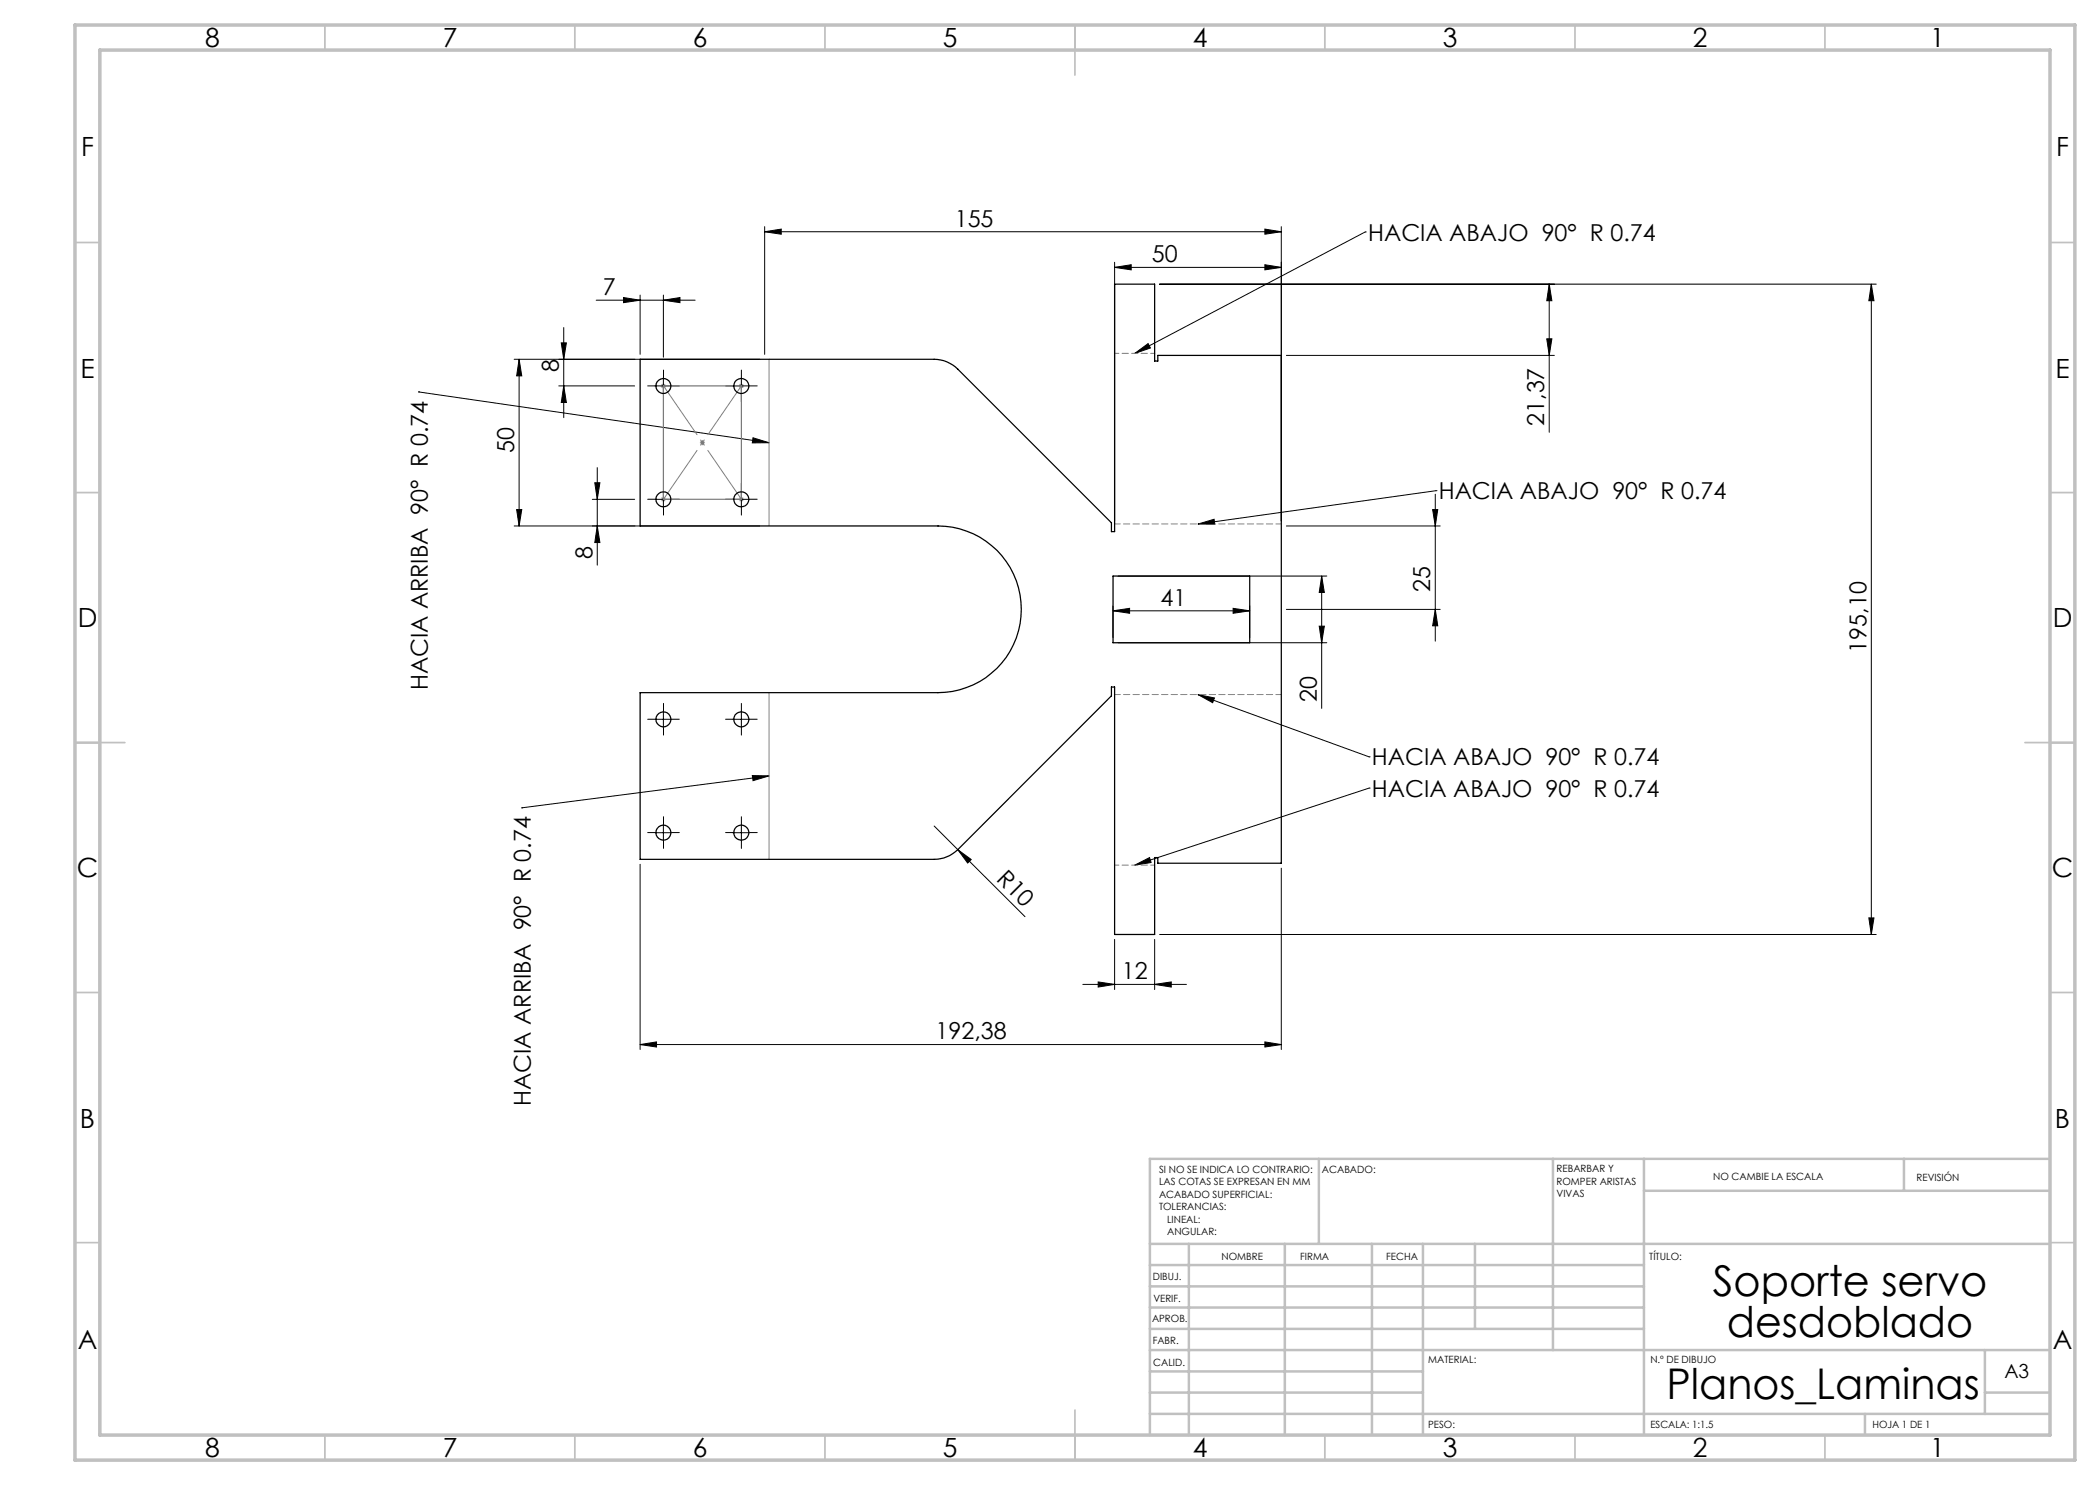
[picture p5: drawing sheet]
<svg xmlns="http://www.w3.org/2000/svg" width="420mm" height="297mm" viewBox="0 0 420 297" stroke-linecap="round" stroke-linejoin="round" font-family="sans-serif">
<g fill="none" stroke="#000" stroke-width=".2">
<path d="M124.7 59.5l3.3 .5-3.3 .5zM128 59v11.9M132.7 59v12.4M152.9 46.4l3.3-.6v1zM152.9 45.3v25.6M152.9 46.4h103.4M222.9 53.5l3.3-.6v1.1zM222.9 52.5v51.7M222.9 53.5h33.4M231.9 56.8h143.3M253 52.9l3.3 .6-3.3 .5zM253 45.8l3.3 .6-3.3 .4z"/>
<path d="M256.3 45.3v58.9M273 46.4h.1M273 46.4l-46.1 24.3M309.8 56.8v29.7M309.8 56.8l.6 3.3h-1zM374.3 56.8v130.1M374.3 56.8l.5 3.3h-1zM83.7 78.4h.1M83.7 78.4l70.1 10.1M102.8 71.9h49.1M103.8 71.9l.6 3.3h-1.1zM103.8 71.9v33.3"/>
<path d="M111.8 77.2h15.1M112.3 68.6h1l-.6 3.3zM112.7 65.5v18M112.7 77.2l.6 3.3h-1zM119.2 60h19.8M131 77.2h3.3M132.7 75.5v3.4M132.7 60l3.3-.5v1zM146.6 77.2h3.3M148.3 75.5v3.4M226.9 70.7l2.7-2 .5 .9zM257.3 71.1h53.6"/>
<path d="M309.4 67.8h1l-.6 3.3zM118.5 99.9h8.4M119 96.6h1l-.5 3.3zM119.5 93.5v19.5M131 99.9h3.3M132.7 98.2v3.3M146.6 99.9h3.3M148.3 98.2v3.3M150.6 87.6l3.2 .9-3.3 .1zM287.1 98.8v29.4M287.2 98.1h.1M287.2 98.1l-47.6 6.7"/>
<path d="M102.8 105.2h49.1M103.3 101.9h1.1l-.6 3.3zM119.5 105.2l.5 3.3h-1zM223.6 115.2h41.8M239.6 104.8l3.2-.9 .2 .9zM257.3 105.2h30.7M264.3 115.2v26.5M264.3 115.2l.6 3.3h-1.1zM286.5 101.9h1l-.4 3.3zM222.6 122.2l3.3-.5v1zM222.6 121.2v6.3M222.6 122.2h27.3"/>
<path d="M223.6 128.5h41.8M239.6 138.9l3.3 .7-.4 .9zM239.6 138.9l34.2 12.5M246.6 121.7l3.3 .5-3.3 .5zM249.9 121.2v6.3M257.3 121.9h30.7M263.8 125.2h1.1l-.6 3.3zM287.1 121.9l.4 3.3h-1zM131 143.9h3.3M132.7 142.2v3.3M146.6 143.9h3.3M148.3 142.2v3.3"/>
<path d="M150.5 155.1l3.3 .1-3.2 .9zM153.8 155.2l-49.4 6.4M273.8 157.6h.1M273.8 151.4h.1M273.8 157.6l-46.9 15.4M104.4 161.6h.1M128 172.9v37M131 166.5h3.3M132.7 164.8v3.4M146.6 166.5h3.3M148.3 164.8v3.4M186.8 165.2l18.2 18.1"/>
<path d="M191.6 169.9l2.6 2-.7 .7zM226.9 173l3-1.5 .3 1zM256.3 173.6v36.3M216.6 196.9h20.7M219.6 196.4l3.3 .5-3.3 .5zM222.9 187.9v10M230.9 196.9l3.3-.5v1zM230.9 187.9v10M231.9 186.9h143.3M373.8 183.6h1l-.5 3.3zM128 208.9l3.3-.5v1zM128 208.9h128.3"/>
<path d="M253 208.4l3.3 .5-3.3 .5z"/>
</g>
<g fill="none" stroke="#808080" stroke-width=".2">
<path d="M132.2 77.2h1M132.3 76.8l.7 .7M132.7 76.7v1M133 76.8l-.7 .7M147.7 77.2h1.1M147.9 76.8l.7 .7M148.3 76.7v1M148.6 76.8l-.7 .7M153.8 71.9v33.3M132.2 99.9h1M132.3 99.5l.7 .7M132.7 99.4v1"/>
<path d="M133 99.5l-.7 .7M140 88.5h1M140.1 88.2l.7 .7M140.5 88v1M140.8 88.2l-.7 .7M147.7 99.9h1.1M147.9 99.5l.7 .7M148.3 99.4v1M148.6 99.5l-.7 .7M153.8 138.5v33.4"/>
</g>
<g fill="none" stroke="#000" stroke-width=".2" stroke-dasharray="15.2 1.3 1.3 1.3">
<path d="M131 77.2h-1.5M132.7 75.5v-1.5M132.7 78.8v1.5M134.4 77.2h1.5M146.6 77.2h-1.5M148.3 75.5v-1.5M148.3 78.8v1.5M149.9 77.2h1.5M131 99.8h-1.5M132.7 98.2v-1.5M134.4 99.8h1.5M146.6 99.8h-1.5"/>
<path d="M148.3 98.2v-1.5M149.9 99.8h1.5M132.7 101.5v1.5M148.3 101.5v1.5M131 143.8h-1.5M132.7 142.2v-1.5M132.7 145.5v1.5M134.4 143.8h1.5M146.6 143.8h-1.5M148.3 142.2v-1.5M148.3 145.5v1.5M149.9 143.8h1.5"/>
<path d="M131 166.5h-1.5M132.7 164.8v-1.5M132.7 168.2v1.5M134.4 166.5h1.5M146.6 166.5h-1.5M148.3 164.8v-1.5M148.3 168.2v1.5M149.9 166.5h1.5"/>
</g>
<path d="M132.7 77.2l15.6 22.6M148.3 77.2l-15.6 22.6" fill="none" stroke="#808080" stroke-width=".2" stroke-dasharray="15.2 1.3 1.3 1.3" stroke-dashoffset="3.4"/>
<path d="M256.3 104.8h-33.3M223 138.9h33.3" fill="none" stroke="#808080" stroke-width=".2" stroke-dasharray="1.3 .6" stroke-dashoffset=".2"/>
<path d="M231 70.7h-8M223 173h8" fill="none" stroke="#808080" stroke-width=".2" stroke-dasharray="1.3 .6" stroke-dashoffset=".4"/>
<path d="M132.7 77.2h15.6v22.7h-15.6z" fill="none" stroke="#808080" stroke-width=".25"/>
<g fill="none" stroke="#c0c0c0" stroke-width=".35">
<path d="M65 5v5M115 5v5M165 5v5M215 5v10M265 5v5M315 5v5M365 5v5M15 48.5h5M410 48.5h5M15 98.5h5M410 98.5h5M15 148.5h10"/>
<path d="M405 148.5h10M15 198.5h5M410 198.5h5M15 248.5h5M410 248.5h5M65 287v5M115 287v5M165 287v5M215 282v10M265 287v5M315 287v5M365 287v5"/>
</g>
<g fill="none" stroke="#c0c0c0" stroke-width=".5">
<path d="M263.8 231.8v17M310.6 231.8v38.2M328.8 231.8v55.2M328.8 238.2h81.2M380.8 231.8v6.4M410 231.8h-180v55.2M230 248.8h180M230 257.3h98.8M230 253h98.8M237.8 248.8v38.2M257 248.8v38.2M274.4 248.8v38.2"/>
<path d="M284.6 248.8v38.2M295 248.8v17M230 265.8h98.8M230 261.5h98.8M230 278.5h54.6M230 274.3h54.6M230 270h180M397 278.5h13M397 270v12.8M230 282.8h180M373 282.8v4.2"/>
</g>
<path d="M15 5h400v287h-400zM20 10h390v277h-390z" fill="none" stroke="#c0c0c0" stroke-width=".7"/>
<g fill="#000">
<path d="M191.6 169.9l2.6 2-.7 .7z"/>
<path d="M222.9 53.5l3.3-.6v1.1zM253 52.9l3.3 .6-3.3 .5zM128 208.9l3.3-.5v1zM253 208.4l3.3 .5-3.3 .5zM219.6 196.4l3.3 .5-3.3 .5zM230.9 196.9l3.3-.5v1z"/>
<path d="M253 45.8l3.3 .6-3.3 .4zM152.9 46.4l3.3-.6v1zM132.7 60l3.3-.5v1zM124.7 59.5l3.3 .5-3.3 .5z"/>
<path d="M112.7 77.2l.6 3.3h-1zM112.3 68.6h1l-.6 3.3z"/>
<path d="M226.9 70.7l2.7-2 .5 .9zM226.9 173l3-1.5 .3 1zM239.6 104.8l3.2-.9 .2 .9zM239.6 138.9l3.3 .7-.4 .9z"/>
<path d="M103.3 101.9h1.1l-.6 3.3zM103.8 71.9l.6 3.3h-1.1z"/>
<path d="M286.5 101.9h1l-.4 3.3zM287.1 121.9l.4 3.3h-1zM264.3 115.2l.6 3.3h-1.1zM263.8 125.2h1.1l-.6 3.3zM119 96.6h1l-.5 3.3zM119.5 105.2l.5 3.3h-1zM374.3 56.8l.5 3.3h-1zM373.8 183.6h1l-.5 3.3zM309.8 56.8l.6 3.3h-1zM309.4 67.8h1l-.6 3.3z"/>
<path d="M246.6 121.7l3.3 .5-3.3 .5zM222.6 122.2l3.3-.5v1z"/>
<path d="M150.5 155.1l3.3 .1-3.2 .9zM150.6 87.6l3.2 .9-3.3 .1z"/>
</g>
<g fill="none" stroke="#000" stroke-width=".25">
<path d="M128 71.9h58.8a6.8 6.8 0 0 1 4.8 1.9l30.7 30.8v1.7h.6v-49.5h8v15.4h.7v-1.1h24.7v101.5h-24.7v-1.1h-.7v15.4h-8v-49.5h-.6v1.8l-30.7 30.7a6.9 6.9 0 0 1-4.8 2h-58.8v-33.4h59.6a16.7 16.7 0 0 0 16.7-16.6 16.7 16.7 0 0 0-16.7-16.7h-59.6zM222.6 115.2h27.3v13.3h-27.3z"/>
<circle cx="132.7" cy="77.2" r="1.48"/>
<circle cx="148.3" cy="77.2" r="1.5"/>
<circle cx="132.7" cy="99.9" r="1.49"/>
<circle cx="148.3" cy="99.9" r="1.51"/>
<circle cx="132.7" cy="143.9" r="1.49"/>
<circle cx="148.3" cy="143.9" r="1.51"/>
<circle cx="132.7" cy="166.5" r="1.49"/>
<circle cx="148.3" cy="166.5" r="1.51"/>
</g>
<g font-size="8.5">
<text x="342.5" y="259.3">Soporte servo</text>
<text x="345.3" y="267.4">desdoblado</text>
<text x="333.3" y="279.7">Planos_Laminas</text>
</g>
<g font-size="5.3">
<text x="41" y="9.5">8</text>
<text x="88.5" y="9.5">7</text>
<text x="138.5" y="9.5">6</text>
<text x="188.5" y="9.5">5</text>
<text x="238.5" y="9.5">4</text>
<text x="288.5" y="9.5">3</text>
<text x="338.5" y="9.5">2</text>
<text x="386" y="9.5">1</text>
<text x="16.2" y="31.2">F</text>
<text x="411.2" y="31.2">F</text>
<text x="16.1" y="75.5">E</text>
<text x="411.1" y="75.5">E</text>
<text x="15.5" y="125.5">D</text>
<text x="410.5" y="125.5">D</text>
<text x="15.4" y="175.5">C</text>
<text x="410.4" y="175.5">C</text>
<text x="16" y="225.5">B</text>
<text x="411" y="225.5">B</text>
<text x="15.5" y="269.7">A</text>
<text x="410.5" y="269.7">A</text>
<text x="41" y="291.5">8</text>
<text x="88.5" y="291.5">7</text>
<text x="138.5" y="291.5">6</text>
<text x="188.5" y="291.5">5</text>
<text x="238.5" y="291.5">4</text>
<text x="288.5" y="291.5">3</text>
<text x="338.5" y="291.5">2</text>
<text x="386" y="291.5">1</text>
</g>
<g font-size="4.7">
<text x="191" y="45.3">155</text>
<text x="230.4" y="52.4">50</text>
<text x="273.6" y="48.1">HACIA ABAJO 90° R 0.74</text>
<text x="120.5" y="59">7</text>
<text x="111.8" y="74.4" transform="rotate(-90 111.8 74.4)">8</text>
<text x="308.9" y="85.2" transform="rotate(-90 308.9 85.2)">21,37</text>
<text x="102.8" y="90.6" transform="rotate(-90 102.8 90.6)">50</text>
<text x="287.8" y="99.8">HACIA ABAJO 90° R 0.74</text>
<text x="118.5" y="111.7" transform="rotate(-90 118.5 111.7)">8</text>
<text x="286" y="118.5" transform="rotate(-90 286 118.5)">25</text>
<text x="232.1" y="121.1">41</text>
<text x="373.3" y="130.5" transform="rotate(-90 373.3 130.5)">195,10</text>
<text x="85.5" y="138.1" transform="rotate(-90 85.5 138.1)">HACIA ARRIBA 90° R 0.74</text>
<text x="263.4" y="140.4" transform="rotate(-90 263.4 140.4)">20</text>
<text x="274.4" y="153">HACIA ABAJO 90° R 0.74</text>
<text x="274.4" y="159.3">HACIA ABAJO 90° R 0.74</text>
<text x="199.1" y="176.1" transform="rotate(45 199.1 176.1)">R10</text>
<text x="224.4" y="195.9">12</text>
<text x="187.1" y="207.9">192,38</text>
<text x="106.2" y="221.2" transform="rotate(-90 106.2 221.2)">HACIA ARRIBA 90° R 0.74</text>
</g>
<text font-size="3.9" x="400.9" y="275.5">A3</text>
<g font-size="2">
<text x="231.8" y="234.6">SI NO SE INDICA LO CONTRARIO:</text>
<text x="231.8" y="237.1">LAS COTAS SE EXPRESAN EN MM</text>
<text x="231.8" y="239.6">ACABADO SUPERFICIAL:</text>
<text x="264.4" y="234.6">ACABADO:</text>
<text x="311.3" y="234.5">REBARBAR Y</text>
<text x="311.3" y="237">ROMPER ARISTAS</text>
<text x="311.3" y="239.5">VIVAS</text>
<text x="342.6" y="236">NO CAMBIE LA ESCALA</text>
<text x="383.3" y="236.2">REVISIÓN</text>
<text x="231.8" y="242.1">TOLERANCIAS:</text>
<text x="233.4" y="244.6">LINEAL:</text>
<text x="233.4" y="247.1">ANGULAR:</text>
<text x="244.3" y="252">NOMBRE</text>
<text x="260" y="251.9">FIRMA</text>
<text x="277.2" y="251.9">FECHA</text>
<text x="329.9" y="251.9">TÍTULO:</text>
<text x="230.6" y="256.1">DIBUJ.</text>
<text x="230.7" y="260.3">VERIF.</text>
<text x="230.4" y="264.4">APROB.</text>
<text x="230.5" y="268.8">FABR.</text>
<text x="230.7" y="273.1">CALID.</text>
<text x="285.6" y="272.5">MATERIAL:</text>
<text x="330.1" y="272.5">N.º DE DIBUJO</text>
<text x="285.6" y="285.5">PESO:</text>
<text x="330.1" y="285.6">ESCALA: 1:1.5</text>
<text x="374.5" y="285.6">HOJA 1 DE 1</text>
</g>
</svg>
